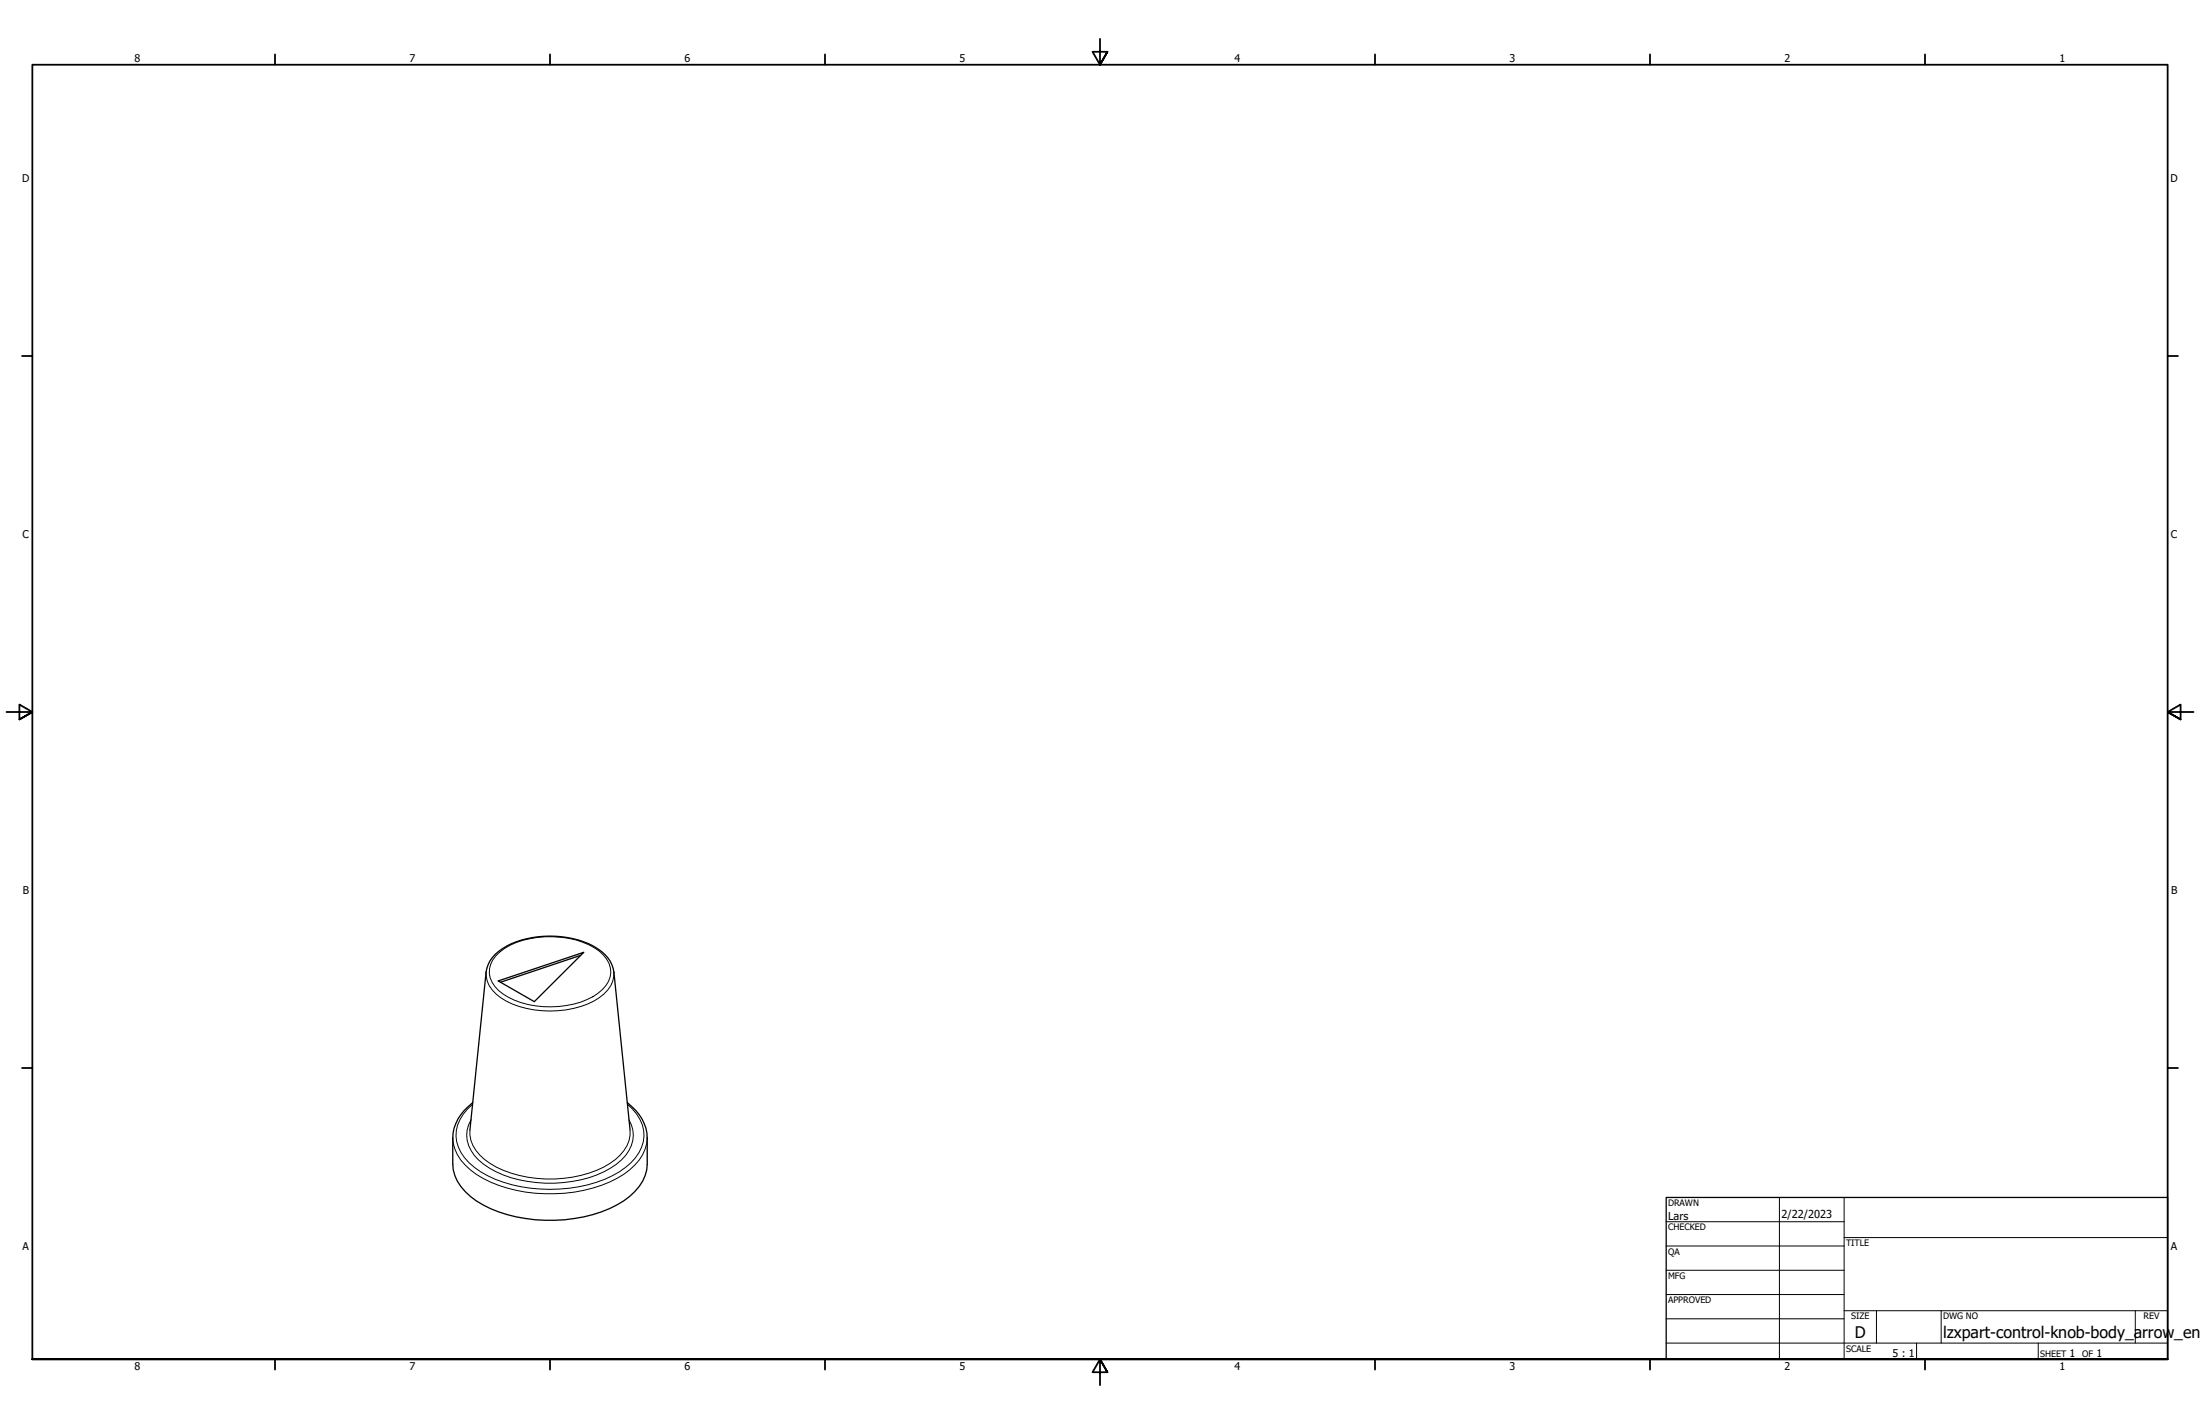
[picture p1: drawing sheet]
<svg xmlns="http://www.w3.org/2000/svg" width="864mm" height="559mm" viewBox="0 0 864 559" stroke-linecap="round" stroke-linejoin="round" font-family="sans-serif">
<!-- layer: Visible (ANSI) -->
<path d="M227.9 374.9l-31.4 10.5M195.6 384.9l33.6-11.2-19.5 19.4zM185.5 432.7a17.7 17.7 0 0 0-7.8 13.8v10.4a16.7 16.7 0 0 0 6.9 12.6 51.5 51.5 0 0 0 33.2 9.4 50.2 50.2 0 0 0 29.4-9.4 16.7 16.7 0 0 0 6.9-12.6v-10.4a17.7 17.7 0 0 0-7.8-13.8M184.5 443.4l6.3-62a13.9 13.9 0 0 1 8.1-10.2 38.4 38.4 0 0 1 35.6 1 13.1 13.1 0 0 1 6.5 9.2l6.3 62" fill="none" stroke="#000" stroke-width=".51"/>
<!-- layer: Visible Narrow (ANSI) -->
<path d="M194.6 375.2a27.8 27.8 0 0 1 19.4-7.6 32.7 32.7 0 0 1 21.3 5.7 9.6 9.6 0 0 1 3.6 11.8 21.6 21.6 0 0 1-16.6 9.5 33.5 33.5 0 0 1-26.6-5.9 9.1 9.1 0 0 1-1.1-13.5zM190.8 381.4a11.3 11.3 0 0 0 5.8 10.1 38.5 38.5 0 0 0 31.4 3.5 20.2 20.2 0 0 0 11.8-8.2l.7-1.8 .5-3.6M184.9 439.4a12.3 12.3 0 0 0 2.9 15.8 38.7 38.7 0 0 0 22.8 8.9 46.7 46.7 0 0 0 31.3-7.2 13.3 13.3 0 0 0 5.9-15.5l-.9-2M185.5 433.3a15.6 15.6 0 0 0-6.2 14.7 19.5 19.5 0 0 0 9.4 11.9 56.4 56.4 0 0 0 38.5 5.8 37.1 37.1 0 0 0 22.2-11.4 13.6 13.6 0 0 0-1.1-19.1l-2-1.9M177.7 446.5a16.7 16.7 0 0 0 6.9 12.5 51.5 51.5 0 0 0 33.2 9.4 50.2 50.2 0 0 0 29.4-9.4 16.7 16.7 0 0 0 6.9-12.5M184.5 443.4a13.3 13.3 0 0 0 5.7 11.6 42.5 42.5 0 0 0 27.5 7.7 41.5 41.5 0 0 0 23.9-7.7 13.3 13.3 0 0 0 5.7-11.6" fill="none" stroke="#000" stroke-width=".39"/>
<!-- layer: Border (ANSI) -->
<g fill="none" stroke="#000" stroke-width=".7">
<path d="M431.8 15.2v10.2l-2.9-5.1h5.8l-2.9 5.1 2.9-5.1M107.9 21.3v4.1M215.9 21.3v4.1M323.8 21.3v4.1M539.8 21.3v4.1M647.7 21.3v4.1M755.6 21.3v4.1M8.6 139.7h4.1M850.9 139.7h4.1M2.5 279.4h10.2l-5.1-2.9v5.8l5.1-2.9-5.1 2.9M861.1 279.4h-10.2l5.1-2.9v5.8l-5.1-2.9 5.1 2.9M8.6 419.1h4.1"/>
<path d="M850.9 419.1h4.1M12.7 533.4v-508h838.2v508h-838.2h838.2M107.9 533.4v4.1M215.9 533.4v4.1M323.8 533.4v4.1M434.7 538.5l-2.9-5.1 2.9 5.1h-5.8l2.9-5.1v10.2M539.8 533.4v4.1M647.7 533.4v4.1M755.6 533.4v4.1"/>
</g>
<!-- layer: Title (ANSI) -->
<g fill="none" stroke="#000" stroke-width=".39">
<path d="M654 479.4h69.9M698.5 469.9v63.5M723.9 469.9v63.5M654 488.9h69.9M654 498.5h69.9M723.9 485.6h127M654 508h69.9M654 517.5h69.9M723.9 514.3h127M736.6 514.3v12.7M762 514.3v12.7M838.2 514.3v12.7"/>
<path d="M654 527h196.9M752.3 527v6.4M800.1 527v6.4"/>
</g>
<path d="M654 469.9h196.9v63.5h-196.9z" fill="none" stroke="#000" stroke-width=".51"/>
<g font-size="6.3">
<text x="728.1" y="524.9">D</text>
<text x="762.8" y="525">lzxpart-control-knob-body_arrow_eng</text>
</g>
<g font-size="4.3">
<text x="654.8" y="478.6">Lars</text>
<text x="699.3" y="478">2/22/2023</text>
</g>
<g font-size="4.2">
<text x="52.8" y="24.4">8</text>
<text x="160.8" y="24.4">7</text>
<text x="268.7" y="24.4">6</text>
<text x="376.7" y="24.4">5</text>
<text x="484.6" y="24.4">4</text>
<text x="592.6" y="24.4">3</text>
<text x="700.5" y="24.4">2</text>
<text x="808.5" y="24.4">1</text>
<text x="8.8" y="71.4">D</text>
<text x="852" y="71.4">D</text>
<text x="8.9" y="211.1">C</text>
<text x="852.2" y="211.1">C</text>
<text x="9" y="350.8">B</text>
<text x="852.2" y="350.8">B</text>
<text x="8.9" y="490.5">A</text>
<text x="852.2" y="490.5">A</text>
<text x="742.9" y="532.6">5 : 1</text>
<text x="812.4" y="532.6">1</text>
<text x="823" y="532.6">1</text>
<text x="52.8" y="537.5">8</text>
<text x="160.8" y="537.5">7</text>
<text x="268.7" y="537.5">6</text>
<text x="376.7" y="537.5">5</text>
<text x="484.6" y="537.5">4</text>
<text x="592.6" y="537.5">3</text>
<text x="700.5" y="537.5">2</text>
<text x="808.5" y="537.5">1</text>
</g>
<g font-size="3.5">
<text x="654.8" y="473.2">DRAWN</text>
<text x="654.8" y="482.8">CHECKED</text>
<text x="724.7" y="488.9">TITLE</text>
<text x="654.8" y="492.3">QA</text>
<text x="654.8" y="501.8">MFG</text>
<text x="654.8" y="511.4">APPROVED</text>
<text x="726.7" y="517.7">SIZE</text>
<text x="762.8" y="517.7">DWG NO</text>
<text x="841.4" y="517.7">REV</text>
<text x="724.7" y="530.4">SCALE</text>
<text x="800.9" y="532.6">SHEET</text>
<text x="817.4" y="532.6">OF</text>
</g>
</svg>
